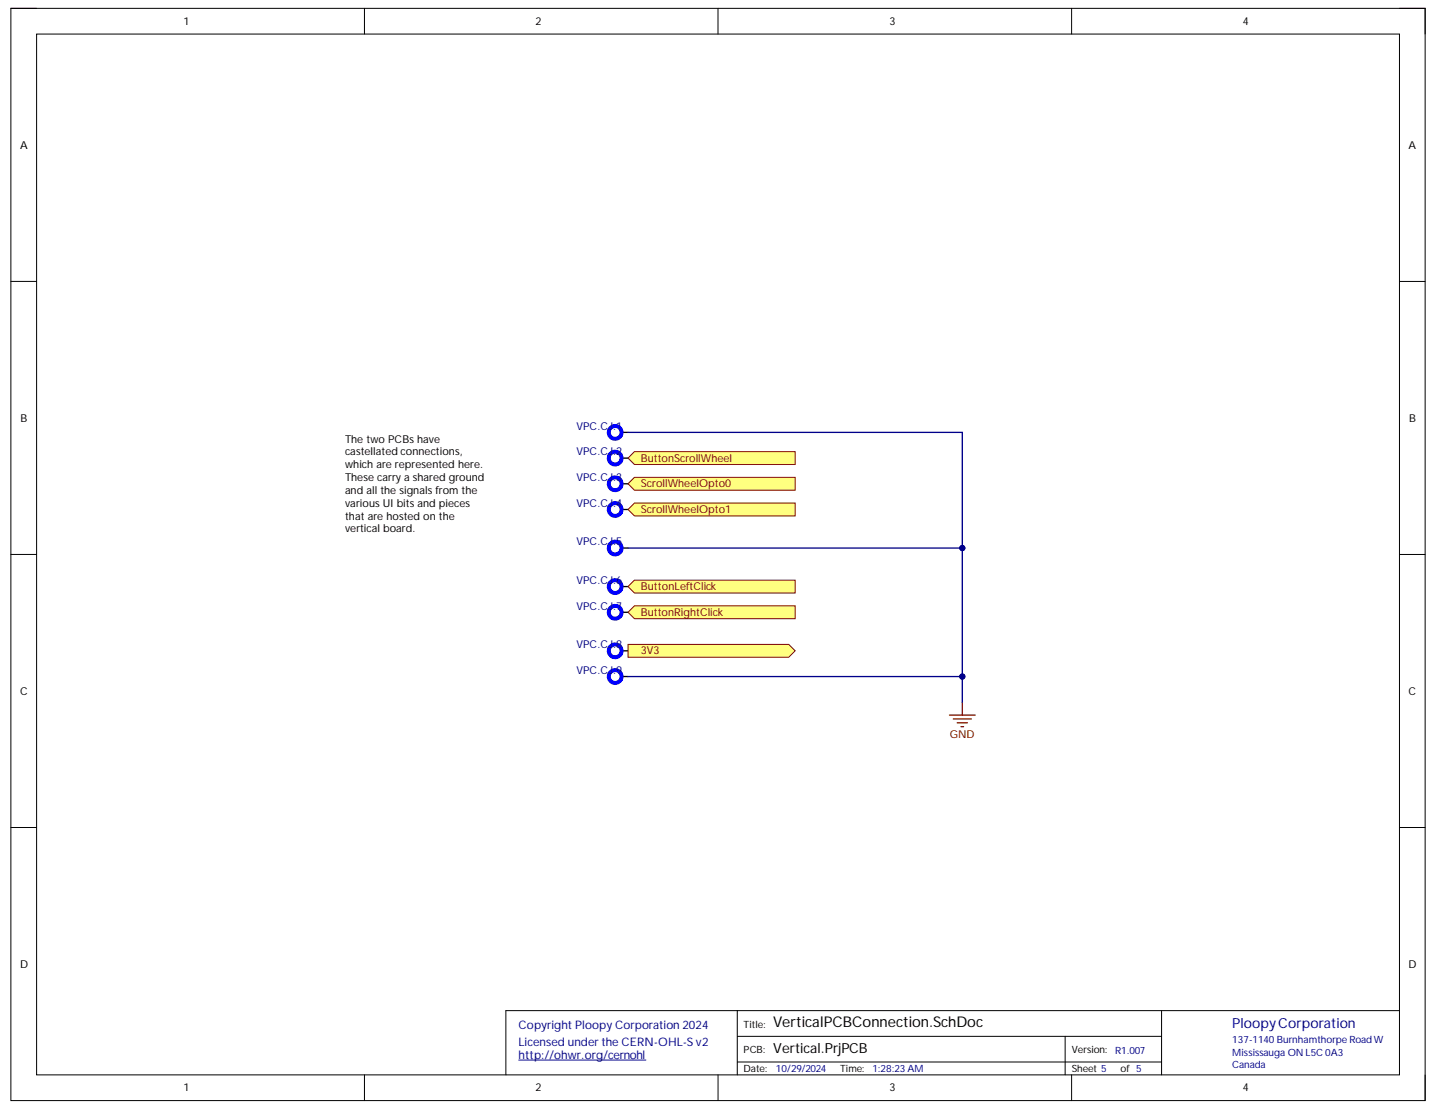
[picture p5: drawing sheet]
<svg xmlns="http://www.w3.org/2000/svg" width="279mm" height="216mm" viewBox="0 0 279 216" stroke-linecap="round" stroke-linejoin="round" font-family="sans-serif">
<path d="M2.1 1.6h274.8v212.3h-274.8z" fill="none" stroke="#000" stroke-width=".19"/>
<path d="M7.1 6.6h264.8v202.3h-264.8z" fill-rule="evenodd" fill="#fff"/>
<g fill="none" stroke="#000" stroke-width=".19">
<path d="M2.1 1.6h5M7.1 6.6h264.8v202.3h-264.8zM70.8 1.6v5M139.5 1.6v5M208.2 1.6v5M271.9 1.6h5v5M2.1 54.7h5M271.9 54.7h5M2.1 107.7h5M271.9 107.8h5M2.1 160.8h5M271.9 160.8h5"/>
<path d="M143.3 196.4v12.5M225.7 196.4v12.5M271.9 196.4h-173.6v12.5M70.8 208.9v5M139.5 208.9v5M143.3 201.4h82.4M143.3 206.4h82.4M207 201.4v7.5M208.2 208.9v5M276.9 208.9v5"/>
</g>
<path d="M100.8 206h24.7" fill="none" stroke="#000080" stroke-width=".19"/>
<path d="M120.8 84h1.2M120.8 89h1.2M120.8 94h1.2M120.8 99h1.2M120.8 114h1.2M120.8 119h1.2M120.8 106.5h1.2M120.8 126.5h1.2M120.8 131.5h1.2" fill="none" stroke="#000" stroke-width=".25"/>
<g fill="none" stroke="#00f" stroke-width=".76">
<path d="M120.6 84.6a1.25 1.25 0 0 0-1-1.8 1.25 1.25 0 0 0-1.3 1.6 1.25 1.25 0 0 0 2.1 .6l.2-.4M120.6 89.6a1.25 1.25 0 0 0-1-1.8 1.25 1.25 0 0 0-1.3 1.6 1.25 1.25 0 0 0 2.1 .5l.2-.3M120.6 94.6a1.25 1.25 0 0 0-1-1.8 1.25 1.25 0 0 0-1.3 1.6 1.25 1.25 0 0 0 2.1 .5l.2-.3M120.6 99.6a1.25 1.25 0 0 0-1-1.8 1.25 1.25 0 0 0-1.3 1.6 1.25 1.25 0 0 0 2.1 .5l.2-.3M120.6 119.6a1.25 1.25 0 0 0-1-1.9 1.25 1.25 0 0 0-1.3 1.7 1.25 1.25 0 0 0 2.1 .5l.2-.3M120.6 107.1a1.25 1.25 0 0 0-1-1.8 1.25 1.25 0 0 0-1.3 1.6 1.25 1.25 0 0 0 2.1 .5l.2-.3M120.6 127.1a1.25 1.25 0 0 0-1-1.9 1.25 1.25 0 0 0-1.3 1.7 1.25 1.25 0 0 0 2.1 .5l.2-.3"/>
<circle cx="119.5" cy="114" r="1.25"/>
<circle cx="119.5" cy="131.5" r="1.25"/>
</g>
<path d="M67.1 84h27.4v47.5h-27.4z" fill-rule="evenodd" fill="#fff"/>
<path d="M67.1 84h27.4v47.5h-27.4z" fill="none" stroke="#fff" stroke-width=".19"/>
<path d="M184.5 139h5M185.2 139.7h3.5M187 136.5v2.5M186 140.5h2M186.7 141.2h.5" fill="none" stroke="#800000" stroke-width=".25"/>
<path d="M123.3 87.8h31.2v2.5h-31.2l-1.3-1.3z" fill-rule="evenodd" fill="#ffff80"/>
<path d="M123.3 87.8h31.2v2.5h-31.2l-1.3-1.3z" fill="none" stroke="#800000" stroke-width=".19"/>
<path d="M122 94l1.3-1.2h31.2v2.5h-31.2z" fill-rule="evenodd" fill="#ffff80"/>
<path d="M122 94l1.3-1.2h31.2v2.5h-31.2z" fill="none" stroke="#800000" stroke-width=".19"/>
<path d="M123.3 97.8h31.2v2.5h-31.2l-1.3-1.3z" fill-rule="evenodd" fill="#ffff80"/>
<path d="M123.3 97.8h31.2v2.5h-31.2l-1.3-1.3z" fill="none" stroke="#800000" stroke-width=".19"/>
<path d="M122 114l1.3-1.3h31.2v2.5h-31.2z" fill-rule="evenodd" fill="#ffff80"/>
<path d="M122 114l1.3-1.3h31.2v2.5h-31.2z" fill="none" stroke="#800000" stroke-width=".19"/>
<path d="M122 119l1.3-1.3h31.2v2.5h-31.2z" fill-rule="evenodd" fill="#ffff80"/>
<path d="M122 119l1.3-1.3h31.2v2.5h-31.2z" fill="none" stroke="#800000" stroke-width=".19"/>
<path d="M122 125.2h31.3l1.2 1.3-1.2 1.2h-31.3z" fill-rule="evenodd" fill="#ffff80"/>
<path d="M122 125.2h31.3l1.2 1.3-1.2 1.2h-31.3z" fill="none" stroke="#800000" stroke-width=".19"/>
<path d="M122 131.5h65" fill="none" stroke="#000080" stroke-width=".25"/>
<circle cx="187" cy="131.5" r=".5" fill="#000080"/>
<circle cx="187" cy="131.5" r=".5" fill="none" stroke="#000080" stroke-width=".19"/>
<path d="M122 84h65v52.5" fill="none" stroke="#000080" stroke-width=".25"/>
<circle cx="187" cy="131.5" r=".5" fill="#000080"/>
<circle cx="187" cy="131.5" r=".5" fill="none" stroke="#000080" stroke-width=".19"/>
<circle cx="187" cy="106.5" r=".5" fill="#000080"/>
<circle cx="187" cy="106.5" r=".5" fill="none" stroke="#000080" stroke-width=".19"/>
<path d="M122 106.5h65" fill="none" stroke="#000080" stroke-width=".25"/>
<circle cx="187" cy="106.5" r=".5" fill="#000080"/>
<circle cx="187" cy="106.5" r=".5" fill="none" stroke="#000080" stroke-width=".19"/>
<text font-size="2.9" x="150.2" y="199.6">VerticalPCBConnection.SchDoc</text>
<text font-size="2.7" fill="#000080" x="239.4" y="199.8">PloopyCorporation</text>
<text font-size="2.7" x="150.2" y="204.6">Vertical.PrjPCB</text>
<g font-size="2.3" fill="#000080">
<text x="100.8" y="200">CopyrightPloopyCorporation2024</text>
<text x="100.8" y="203.2">LicensedundertheCERN-OHL-Sv2</text>
<text x="100.8" y="205.8">http://ohw</text>
<text x="112.1" y="205.8">r.org/cernohl</text>
</g>
<g font-size="2.1">
<text x="35.7" y="4.8">1</text>
<text x="104.1" y="4.8">2</text>
<text x="172.8" y="4.8">3</text>
<text x="241.4" y="4.8">4</text>
<text x="3.9" y="28.9">A</text>
<text x="273.7" y="28.9">A</text>
<text x="4" y="82">B</text>
<text x="273.8" y="82">B</text>
<text x="67" y="86">The tw</text>
<text x="67" y="88.5">castellatedconnections,</text>
<text x="73.5" y="86">o PCBshave</text>
<text x="67" y="91">w</text>
<text x="67" y="93.5">These carry a sharedground</text>
<text x="67" y="96">andall the signalsfromthe</text>
<text x="68.6" y="91">hich are represented here.</text>
<text x="67" y="98.4">variousUI bitsandpieces</text>
<text x="67" y="101">that are hosted on the</text>
<text x="67" y="103.4">vertical board.</text>
<text x="3.9" y="135">C</text>
<text x="273.7" y="135">C</text>
<text x="3.9" y="188">D</text>
<text x="273.7" y="188">D</text>
<text x="35.7" y="212.1">1</text>
<text x="104.1" y="212.1">2</text>
<text x="172.8" y="212.1">3</text>
<text x="241.4" y="212.1">4</text>
</g>
<g font-size="2.1" fill="#000080">
<text x="112" y="83.5">VPC.CJ.1</text>
<text x="112" y="88.5">VPC.CJ.2</text>
<text x="112" y="93.5">VPC.CJ.3</text>
<text x="112" y="98.4">VPC.CJ.4</text>
<text x="112" y="106">VPC.CJ.5</text>
<text x="112" y="113.5">VPC.CJ.6</text>
<text x="112" y="118.5">VPC.CJ.7</text>
<text x="112" y="125.9">VPC.CJ.8</text>
<text x="112" y="130.9">VPC.CJ.9</text>
</g>
<g font-size="2.1" fill="#800000">
<text x="124.5" y="89.7">ButtonScrollWheel</text>
<text x="124.5" y="94.7">ScrollWheelOpto0</text>
<text x="124.5" y="99.7">ScrollWheelOpto1</text>
<text x="124.5" y="114.7">ButtonLeftClick</text>
<text x="124.5" y="119.7">ButtonRightClick</text>
<text x="124.5" y="127.2">3V3</text>
<text x="184.6" y="143.4">GND</text>
</g>
<g font-size="1.9">
<text x="144.5" y="199.7">Title:</text>
<text x="144.5" y="208.4">Date:</text>
<text x="144.5" y="204.7">PCB:</text>
<text x="163.2" y="208.4">Time:</text>
<text x="208.2" y="204.7">Version:</text>
<text x="208.2" y="208.4">Sheet 5</text>
<text x="217.7" y="208.4">of 5</text>
</g>
<g font-size="1.9" fill="#000080">
<text x="239.4" y="202.6">137-1140BurnhamthorpeRoadW</text>
<text x="150.7" y="208.4">10/29/2024</text>
<text x="169.5" y="208.4">1:28:23AM</text>
<text x="216.7" y="204.9">R1.007</text>
<text x="239.4" y="205.2">MississaugaONL5C0A3</text>
<text x="239.4" y="207.6">Canada</text>
</g>
</svg>
